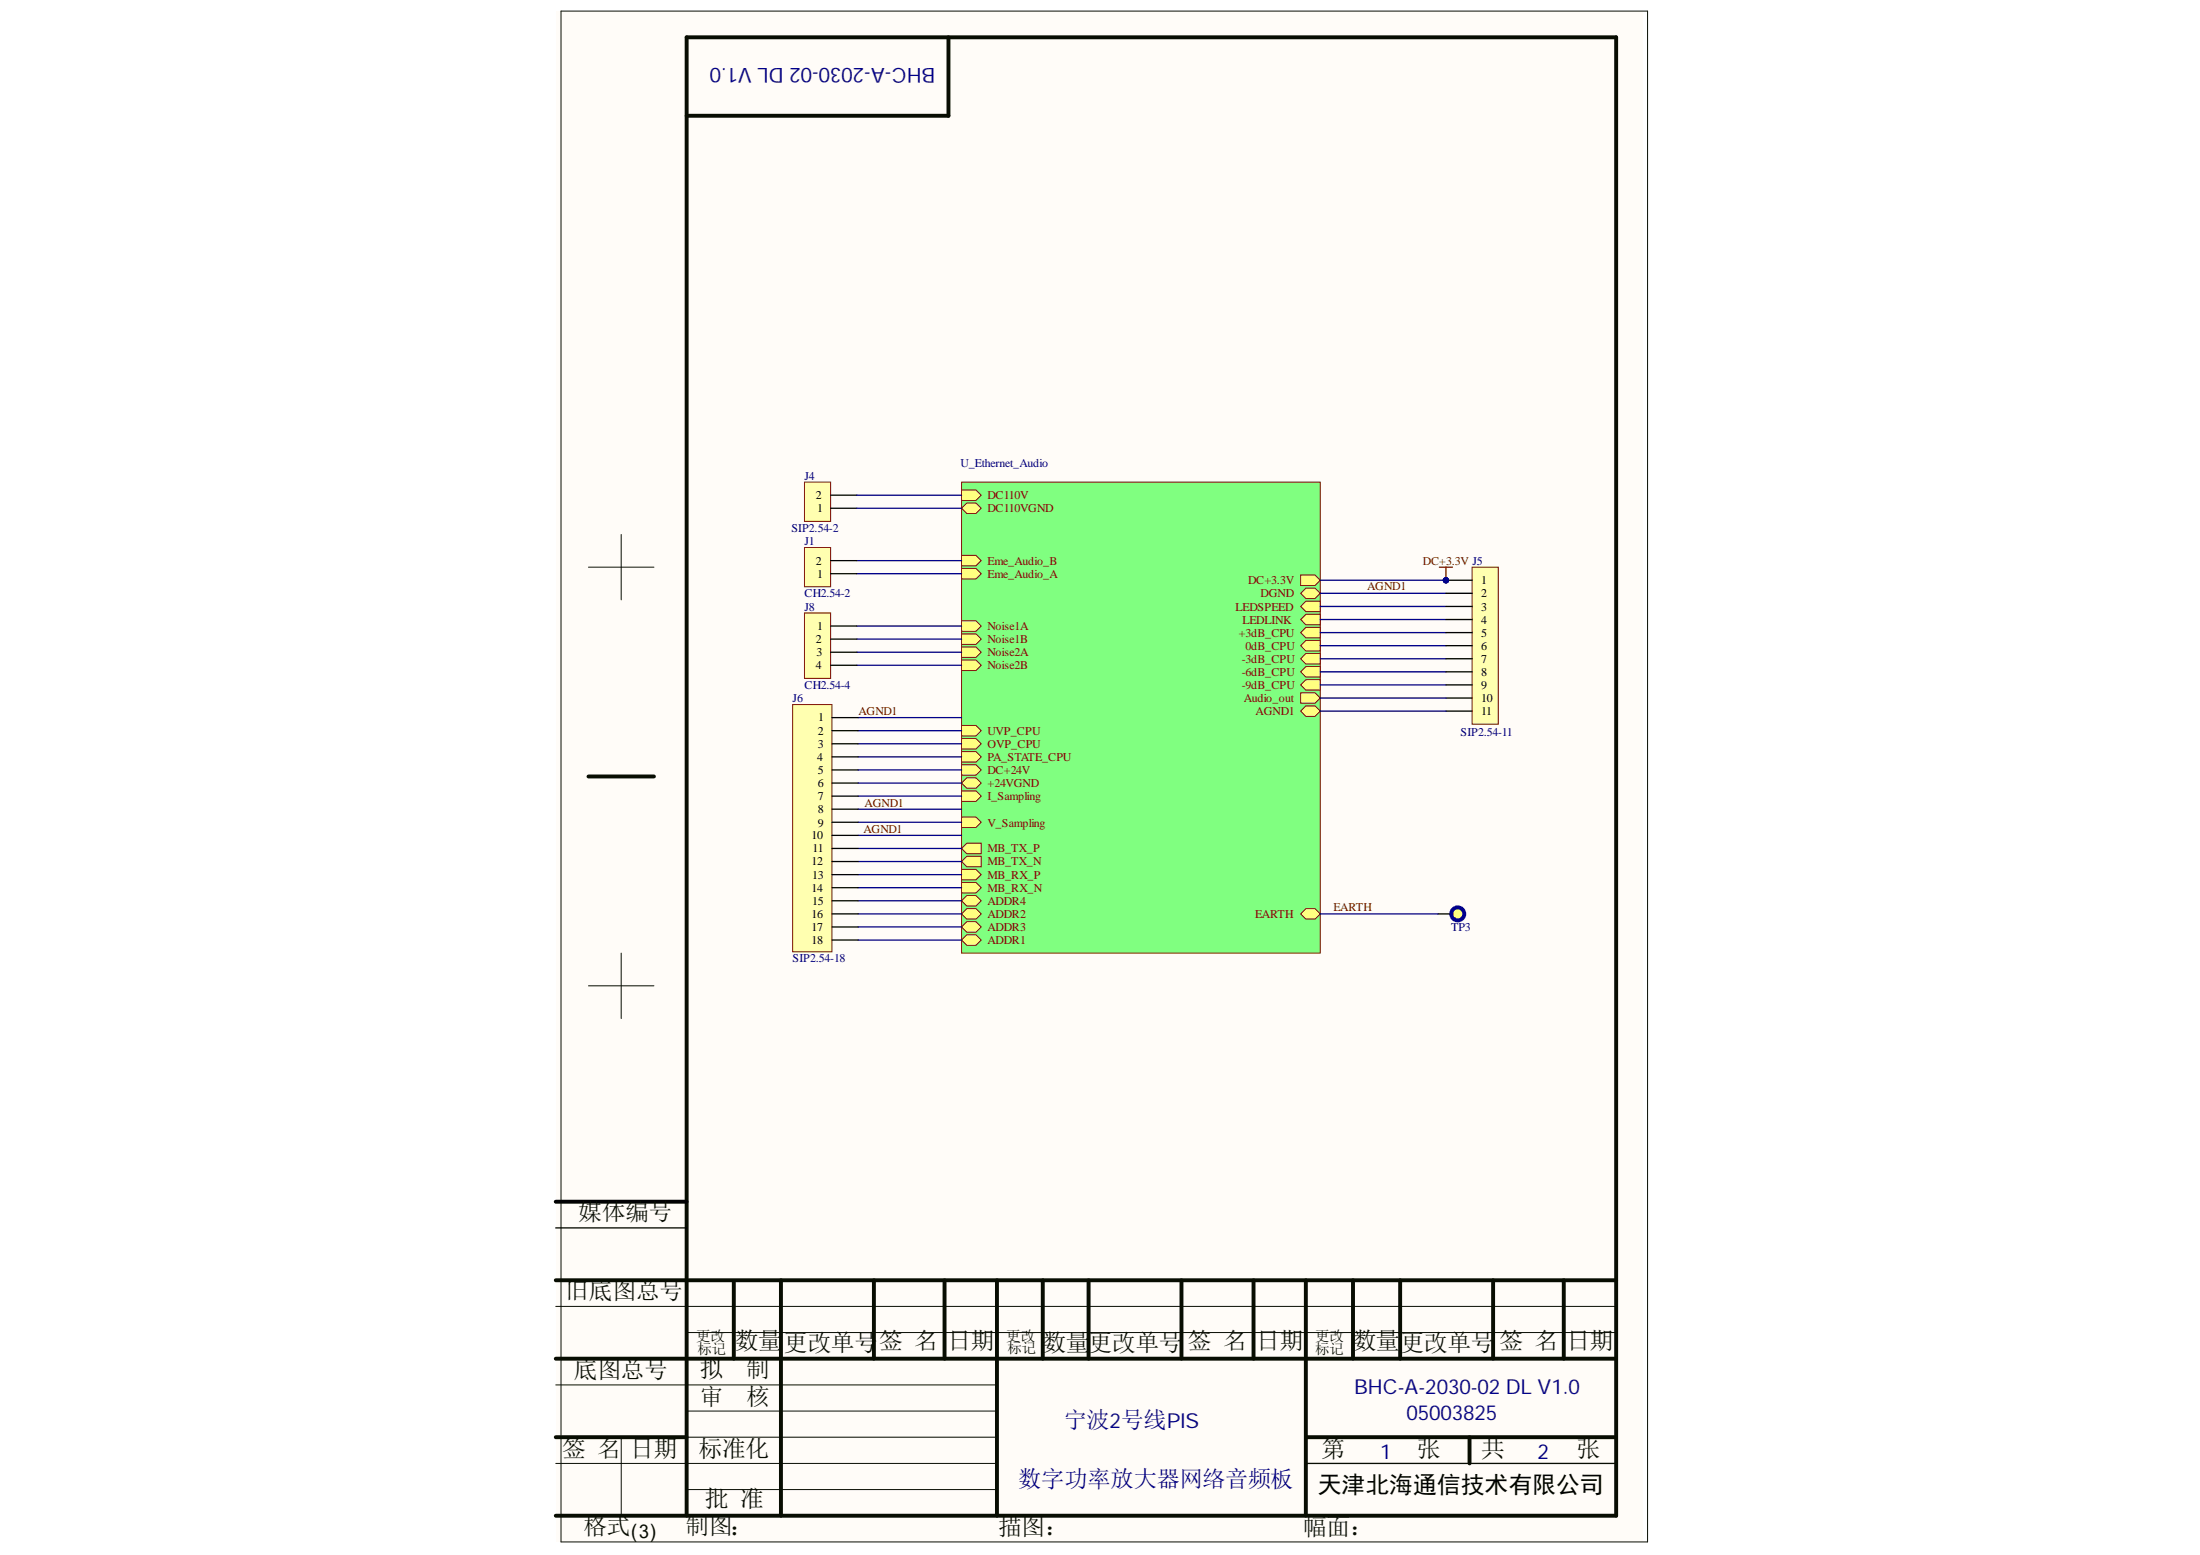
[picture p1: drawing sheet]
# Altium schematic sheet 宁波2号线PIS_数字功率放大器_网络音频板(BHC-A-2030-02)_原理图_V1.0 (21).SchDoc
size custom portrait; SheetNumber: 0; SheetTotal: 0; PageSetup: Record=PageOptions¦CenterHorizontal=True¦CenterVertical=True¦PrintScale=0.94¦XCorrection=1.00¦YCorrection=1.00¦PrintKind=1¦BorderSize=5000000¦LeftOffset=0¦BottomOffset=0¦Orientation=1¦PaperLength=2970¦PaperWidth=2100¦Scale=100¦PaperSource=7¦PrintQuality=600¦MediaType=1¦DitherType=10¦PaperKind=A4¦PrintScaleMode=1

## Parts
J1  value CH2.54-2  [CH2.54-2]  (hidden comment: CON2)
J4  value SIP2.54-2  [SIP2.54-2]  (hidden comment: CON2)
J5  value SIP2.54-11  [SIP2.54-11]  (hidden comment: CON11)
J6  value SIP2.54-18  [SIP2.54-18]  (hidden comment: CON18)
J8  value CH2.54-4  [CH2.54-4]  (hidden comment: CON4)
TP3  TP  [TP]  (value not drawn)

## Sub-sheets
U_Ethernet_Audio = ?: DC110V (in), DC110VGND (bidir), Eme_Audio_A (in), Eme_Audio_B (in), Audio_out (out), AGND1 (bidir), DC+3.3V (out), MB_TX_P (out), MB_TX_N (out), MB_RX_P (in), MB_RX_N (in), Noise1A (in), Noise1B (in), DC+24V (in), Noise2A (in), Noise2B (in), DGND (bidir), V_Sampling (in), I_Sampling (in), ADDR1 (bidir), ADDR2 (bidir), ADDR3 (bidir), ADDR4 (bidir), PA_STATE_CPU (in), OVP_CPU (in), UVP_CPU (in), +24VGND (bidir), EARTH (bidir), +3dB_CPU (in), -3dB_CPU (in), -6dB_CPU (in), -9dB_CPU (in), LEDLINK (in), LEDSPEED (in), 0dB_CPU (in)

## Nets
DC+3.3V: J5.1 ; sheet U_Ethernet_Audio/DC+3.3V
AGND1: J5.2 J6.1 J6.8 J6.10 ; sheet U_Ethernet_Audio/DGND
EARTH: TP3.1 ; sheet U_Ethernet_Audio/EARTH
NetJ1_1: J1.1 ; sheet U_Ethernet_Audio/Eme_Audio_A
NetJ1_2: J1.2 ; sheet U_Ethernet_Audio/Eme_Audio_B
NetJ4_1: J4.1 ; sheet U_Ethernet_Audio/DC110VGND
NetJ4_2: J4.2 ; sheet U_Ethernet_Audio/DC110V
NetJ5_3: J5.3 ; sheet U_Ethernet_Audio/LEDSPEED
NetJ5_4: J5.4 ; sheet U_Ethernet_Audio/LEDLINK
NetJ5_5: J5.5 ; sheet U_Ethernet_Audio/+3dB_CPU
NetJ5_6: J5.6 ; sheet U_Ethernet_Audio/0dB_CPU
NetJ5_7: J5.7 ; sheet U_Ethernet_Audio/-3dB_CPU
NetJ5_8: J5.8 ; sheet U_Ethernet_Audio/-6dB_CPU
NetJ5_9: J5.9 ; sheet U_Ethernet_Audio/-9dB_CPU
NetJ5_10: J5.10 ; sheet U_Ethernet_Audio/Audio_out
NetJ5_11: J5.11 ; sheet U_Ethernet_Audio/AGND1
NetJ6_2: J6.2 ; sheet U_Ethernet_Audio/UVP_CPU
NetJ6_3: J6.3 ; sheet U_Ethernet_Audio/OVP_CPU
NetJ6_4: J6.4 ; sheet U_Ethernet_Audio/PA_STATE_CPU
NetJ6_5: J6.5 ; sheet U_Ethernet_Audio/DC+24V
NetJ6_6: J6.6 ; sheet U_Ethernet_Audio/+24VGND
NetJ6_7: J6.7 ; sheet U_Ethernet_Audio/I_Sampling
NetJ6_9: J6.9 ; sheet U_Ethernet_Audio/V_Sampling
NetJ6_11: J6.11 ; sheet U_Ethernet_Audio/MB_TX_P
NetJ6_12: J6.12 ; sheet U_Ethernet_Audio/MB_TX_N
NetJ6_13: J6.13 ; sheet U_Ethernet_Audio/MB_RX_P
NetJ6_14: J6.14 ; sheet U_Ethernet_Audio/MB_RX_N
NetJ6_15: J6.15 ; sheet U_Ethernet_Audio/ADDR4
NetJ6_16: J6.16 ; sheet U_Ethernet_Audio/ADDR2
NetJ6_17: J6.17 ; sheet U_Ethernet_Audio/ADDR3
NetJ6_18: J6.18 ; sheet U_Ethernet_Audio/ADDR1
NetJ8_1: J8.1 ; sheet U_Ethernet_Audio/Noise1A
NetJ8_2: J8.2 ; sheet U_Ethernet_Audio/Noise1B
NetJ8_3: J8.3 ; sheet U_Ethernet_Audio/Noise2A
NetJ8_4: J8.4 ; sheet U_Ethernet_Audio/Noise2B

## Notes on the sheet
- BHC-A-2030-02 DL V1.0
- 宁波2号线PIS
- 05003825
- 数字功率放大器网络音频板
- 1
- 2
